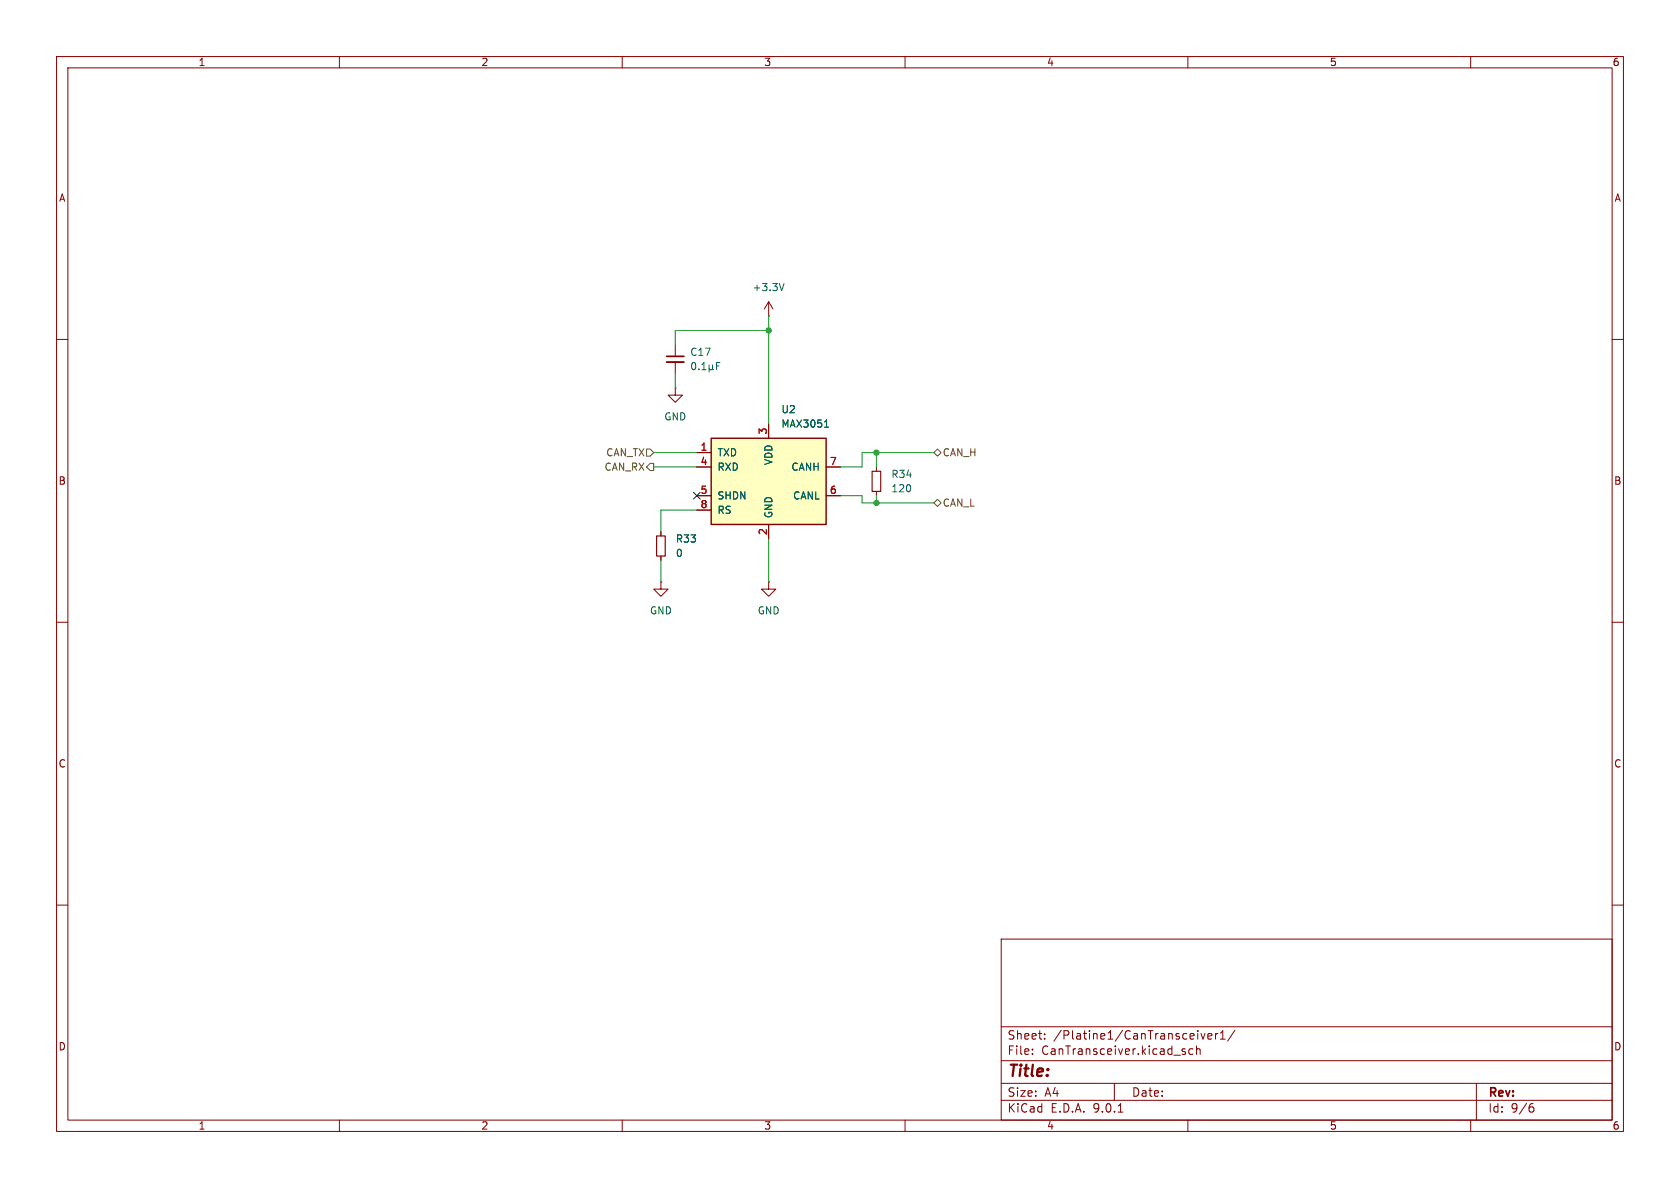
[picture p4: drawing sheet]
<svg xmlns="http://www.w3.org/2000/svg" width="297mm" height="210mm" viewBox="0 0 297 210" stroke-linecap="round" stroke-linejoin="round" font-family="sans-serif">
<g fill="none" stroke="#840000" stroke-width=".18">
<path d="M10 10h277v190h-277zM12 12h273v186h-273zM60 10v2M110 10v2M160 10v2M210 10v2M260 10v2M10 60h2M119.4 68.6v1.3h1.2l-1.2 1.2-1.3-1.2h1.3M119.4 68.6h.1M119.4 61v2M119.4 64v2"/>
<path d="M285 60h2M116.8 94v.7M116.8 98.3v.8M10 110h2M116.8 102.9v1.2h1.3l-1.3 1.3-1.2-1.3h1.2M116.8 102.9h.1M135.9 102.9v1.2h1.3l-1.3 1.3-1.3-1.3h1.3M135.9 102.9h.1M285 110h2M10 160h2M177 166h108v32h-108zM285 160h2"/>
<path d="M60 198v2M110 198v2M160 198v2M177 194.5h108M177 191.5h108M177 187.5h108M177 181.5h108M182.5 186.3v.1M182.5 185.5v.1M184.7 183.6v.1M184.7 182.8v.1M197 191.5v3"/>
<path d="M197.7 196.6h.8M209.2 185.9l.3 .1 .1 .2-.2 .2h-.3M209.2 185.4l.3 .1M210 198v2M210.9 185.5l-.4-.1-.3 .3v.4l.1 .2h.6M211.5 185.5l.2-.1 .4 .1 .1 .9M211.5 184.9v1.5M212.3 182.7l.4 1 .3-1M213.5 183.2l.7-.1v-.3l-.5-.1-.2 .2 .1 .7h.6M214.9 182.7v1M215.3 182.7l-.3 .1-.1 .2M215.7 183.7h.9"/>
<path d="M215.7 182.6l.5-.4v1.5M218.3 182.1l-1.3 2M260 198v2M261 191.5v6.5M270.6 195.7h.4l.2 .3-.1 .5-.5 .1M271 195.1l-.4 .1"/>
</g>
<path d="M116.1 94.7h1.5v3.6h-1.5z" fill="none" stroke="#840000" stroke-width=".2"/>
<path d="M117.9 63h3" fill="none" stroke="#840000" stroke-width=".3"/>
<path d="M117.9 64h3" fill="none" stroke="#840000" stroke-width=".33"/>
<path d="M122.4 64.2l.2-.1a.68 .68 0 0 1 .4 .6 .68 .68 0 0 1-.4 .7l-.2-.2-.1-.3zM123.5 65.2v.2M124.1 65.4h.7M124.1 64.4l.4-.3v1.3M125.4 65.2l.1 .2h.3l.2-.2M125.4 64.5v1.3M126 65.2l.1 .2M126 64.5v.7M126.7 64.7h.4M127.3 64.1h-.6v1.3" fill="none" stroke="#006464" stroke-width=".18"/>
<path d="M125.7 77.5h20.3v15.2h-20.3z" fill="#ffffc2"/>
<path d="M125.7 77.5h20.3v15.2h-20.3z" fill="none" stroke="#840000" stroke-width=".25"/>
<g fill="none" stroke="#840000" stroke-width=".18">
<path d="M135.9 55.9h.1M135.9 53.3v2.6M135.9 53.3l-.8 1.3M135.9 53.3l.8 1.3M135.9 74.9v2.6M116.8 94v.7M116.8 98.3v.8M123.2 80h2.5M123.2 82.6h2.5M123.2 87.6h2.5M123.2 90.2h2.5M135.9 92.7v2.6"/>
<path d="M146 82.6h2.6M146 87.6h2.6M154.9 82.6v.7M154.9 86.9v.7"/>
</g>
<path d="M138.6 50.1l-.4 1.3M145.8 75.5h.7M146 74.4l.1-.2v1.3" fill="none" stroke="#006464" stroke-width=".18"/>
<path d="M154.2 83.3h1.5v3.6h-1.5z" fill="none" stroke="#840000" stroke-width=".2"/>
<path d="M114.3 79.4h.6l.7 .6-.7 .6h-.6zM114.9 81.9h.7v1.3h-.7l-.6-.6zM165.1 80l.6-.6 .7 .6-.7 .6zM165.7 88.3l.7 .6-.7 .6-.6-.6z" fill="none" stroke="#725600" stroke-width=".18"/>
<path d="M135.9 58.4h-16.5v2.6M135.9 55.9v19M119.4 66v2.6M115.6 82.6h7.6M115.6 80h7.6M116.8 99.1v3.8M123.2 90.2h-6.4v3.8M135.9 95.3v7.6M148.6 87.6h3.8v1.3h12.7M154.9 80v2.6M154.9 87.6v1.3M165.1 80h-12.7v2.6h-3.8" fill="none" stroke="#009600" stroke-width=".18"/>
<path d="M122.6 87l1.2 1.2M123.8 87l-1.2 1.2" fill="none" stroke="#000084" stroke-width=".18"/>
<g fill="#009600" stroke="#009600" stroke-width=".18">
<circle cx="154.9" cy="88.9" r=".46"/>
<circle cx="154.9" cy="80" r=".46"/>
<circle cx="135.9" cy="58.4" r=".46"/>
</g>
<text font-size="2.8" fill="#840000" x="178" y="190.9">Title:</text>
<g font-size="2.1" fill="#840000">
<text x="178" y="184">Sheet:</text>
<text x="186.2" y="184">/Platine1/CanTransceiver1/</text>
<text x="178" y="186.7">File:</text>
<text x="184.1" y="186.7">CanTransceiver.kicad_sch</text>
<text x="178" y="196.9">KiCad</text>
<text x="178" y="194.1">Size:</text>
<text x="184.7" y="194.1">A4</text>
<text x="185.7" y="196.9">E.D.A.</text>
<text x="193.3" y="196.9">9.0.1</text>
<text x="200" y="194.1">Date:</text>
<text x="263" y="194.3">Rev:</text>
<text x="263" y="196.9">Id:</text>
<text x="267.1" y="196.9">9/6</text>
</g>
<g font-size="1.8" fill="#840000">
<text x="35" y="11.9">1</text>
<text x="85" y="11.9">2</text>
<text x="135" y="11.9">3</text>
<text x="185" y="11.9">4</text>
<text x="235" y="11.9">5</text>
<text x="285" y="11.9">6</text>
<text x="10.3" y="35.9">A</text>
<text x="285.3" y="35.9">A</text>
<text x="10.3" y="85.9">B</text>
<text x="285.3" y="85.9">B</text>
<text x="10.3" y="135.9">C</text>
<text x="285.3" y="135.9">C</text>
<text x="10.3" y="185.9">D</text>
<text x="285.3" y="185.9">D</text>
<text x="35" y="199.9">1</text>
<text x="85" y="199.9">2</text>
<text x="135" y="199.9">3</text>
<text x="185" y="199.9">4</text>
<text x="235" y="199.9">5</text>
<text x="285" y="199.9">6</text>
</g>
<g font-size="1.8" fill="#006464">
<text x="132.9" y="51.7">+3.3V</text>
<text x="121.9" y="63.1">C17</text>
<text x="117.3" y="74.5">GND</text>
<text x="138" y="75.8">MAX3051</text>
<text x="138" y="73.3">U2</text>
<text x="126.7" y="80.9">TXD</text>
<text x="126.7" y="83.4">RXD</text>
<text x="136.8" y="82.3" transform="rotate(-90 136.8 82.3)">VDD</text>
<text x="139.8" y="83.4">CANH</text>
<text x="126.7" y="88.5">SHDN</text>
<text x="140.1" y="88.5">CANL</text>
<text x="157.5" y="87.2">120</text>
<text x="157.5" y="84.7">R34</text>
<text x="126.7" y="91">RS</text>
<text x="136.8" y="91.7" transform="rotate(-90 136.8 91.7)">GND</text>
<text x="119.4" y="98.7">0</text>
<text x="119.4" y="96.1">R33</text>
<text x="114.8" y="108.8">GND</text>
<text x="133.9" y="108.8">GND</text>
</g>
<g font-size="1.8" fill="#a90000">
<text x="135.6" y="76.9" transform="rotate(-90 135.6 76.9)">3</text>
<text x="123.8" y="79.8">1</text>
<text x="123.8" y="82.3">4</text>
<text x="146.6" y="82.3">7</text>
<text x="123.8" y="87.4">5</text>
<text x="123.8" y="89.9">8</text>
<text x="146.6" y="87.4">6</text>
<text x="135.6" y="94.7" transform="rotate(-90 135.6 94.7)">2</text>
</g>
<g font-size="1.8" fill="#725600">
<text x="106.8" y="83.4">CAN_RX</text>
<text x="107.1" y="80.9">CAN_TX</text>
<text x="166.6" y="80.9">CAN_H</text>
<text x="166.6" y="89.8">CAN_L</text>
</g>
</svg>
